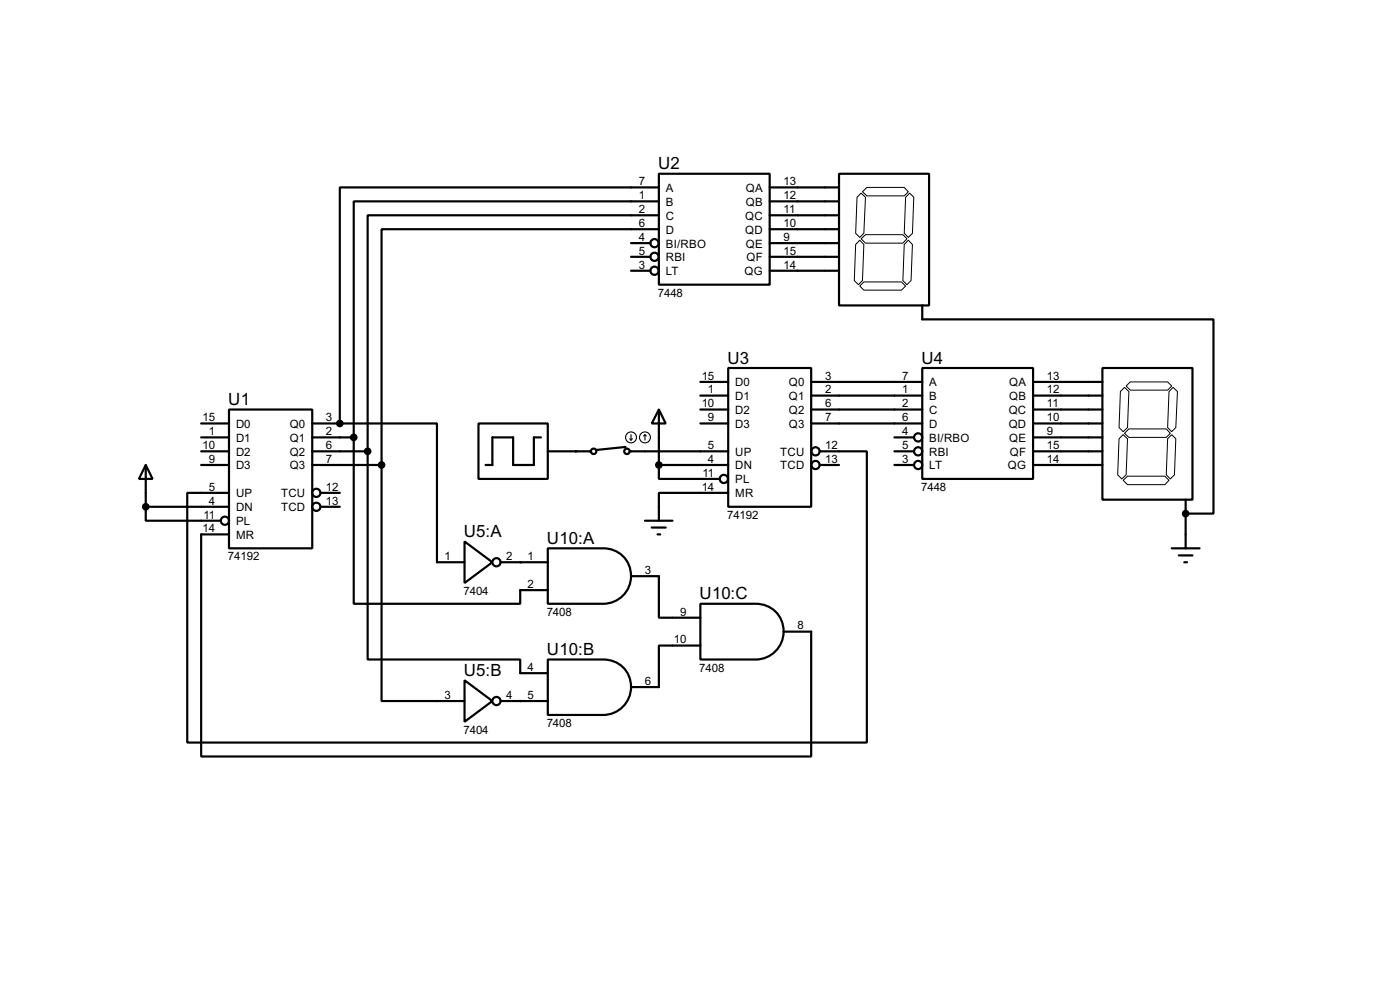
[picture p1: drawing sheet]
<svg xmlns="http://www.w3.org/2000/svg" width="256mm" height="180mm" viewBox="0 0 256 180" stroke-linecap="round" stroke-linejoin="round" font-family="sans-serif">
<g fill="none" stroke="#000" stroke-width=".4">
<path d="M120.7 31.8h20.3v20.3h-20.3zM120.7 34.3h-58.4v43.2M120.7 36.9h-55.9v43.2M120.7 39.4h-53.3v43.2M141 34.3h12.7M141 36.9h12.7M141 39.4h12.7M153.7 31.8h16.5v24.1h-16.5zM115.6 44.5h3.6M115.6 47h3.6M115.6 49.6h3.6M120.7 42h-50.8v43.1"/>
<path d="M141 42h12.7M141 44.5h12.7M141 47h12.7M141 49.6h12.7M169 55.9v2.6h53.3v35.5h-5.1M36.9 77.5h5.1M42 75h15.2v25.4h-15.2zM57.2 77.5h5.1M62.3 77.5h17.8v25.4h5M87.7 77.5h12.7v10.2h-12.7zM120.7 75l1.3 2.5h-2.6zM120.7 75v10.1"/>
<path d="M128.3 69.9h5.1M128.3 72.4h5.1M128.3 75h5.1M128.3 77.5h5.1M133.4 67.4h15.2v25.4h-15.2zM148.6 69.9h20.4M148.6 72.4h20.4M148.6 75h20.4M148.6 77.5h20.4M169 67.4h20.3v20.3h-20.3zM189.3 69.9h12.7M189.3 72.4h12.7"/>
<path d="M189.3 75h12.7M189.3 77.5h12.7M202 67.4h16.5v24.1h-16.5zM26.7 85.1l1.3 2.6h-2.5zM26.7 92.8v2.5h13.7M26.7 92.8h15.3M26.7 85.1v7.7M36.9 80.1h5.1M36.9 82.6h5.1M36.9 85.1h5.1M42 97.8h-5.1v40.7h111.7v-22.9h-5M57.2 80.1h7.6"/>
<path d="M57.2 82.6h10.2M57.2 85.1h12.7M58.7 92.8h3.6M58.7 90.2h3.6M64.8 80.1v30.4h30.5v-2.5h5.1M67.4 82.6v38.1h27.9v2.5h5.1M69.9 85.1v43.2h15.2M85.1 99.1l5.1 3.8-5.1 3.8zM99.1 80.1h-1.3v5h-3.8v-5h-3.8v5h-1.2M100.4 82.6h7.9M114.6 81.8l-5.3 .6M115.4 82.6h18"/>
<path d="M118.2 95.3h5M119.4 96.6h2.6M120.5 97.8h.5M120.7 85.1v2.6h11.2M120.7 85.1h12.7M133.4 90.2h-12.7v5.1M150.2 82.6h8.6v53.3h-124.5v-45.7h7.7M150.2 85.1h3.5M163.9 80.1h3.5M163.9 82.6h3.5M163.9 85.1h3.5M189.3 80.1h12.7"/>
<path d="M189.3 82.6h12.7M189.3 85.1h12.7M217.2 91.5v8.9M91.7 102.9h8.7M100.4 100.4h10.1a5.1 5.1 0 0 1 5.1 5 5.1 5.1 0 0 1-5.1 5.1h-10.1zM115.6 105.5h5.1v7.6h7.6M128.3 110.5h10.2a5.1 5.1 0 0 1 5.1 5.1 5.1 5.1 0 0 1-5.1 5.1h-10.2zM128.3 118.2h-7.6v7.6h-5.1M214.7 100.4h5.1M216 101.7h2.5M217 102.9h.5M85.1 124.5l5.1 3.8-5.1 3.8z"/>
<path d="M91.7 128.3h8.7M100.4 120.7h10.1a5.1 5.1 0 0 1 5.1 5.1 5.1 5.1 0 0 1-5.1 5.1h-10.1z"/>
<circle cx="119.9" cy="49.6" r=".75"/>
<circle cx="119.9" cy="47" r=".75"/>
<circle cx="119.9" cy="44.5" r=".75"/>
<circle cx="41.2" cy="95.3" r=".75"/>
<circle cx="57.9" cy="92.8" r=".75"/>
<circle cx="57.9" cy="90.2" r=".75"/>
<circle cx="108.7" cy="82.6" r=".5"/>
<circle cx="114.8" cy="82.6" r=".5"/>
<circle cx="132.6" cy="87.7" r=".75"/>
<circle cx="149.4" cy="85.1" r=".75"/>
<circle cx="149.4" cy="82.6" r=".75"/>
<circle cx="168.2" cy="85.1" r=".75"/>
<circle cx="168.2" cy="80.1" r=".75"/>
<circle cx="168.2" cy="82.6" r=".75"/>
<circle cx="90.9" cy="102.9" r=".75"/>
<circle cx="90.9" cy="128.3" r=".75"/>
</g>
<g fill="#000">
<circle cx="62.3" cy="77.5" r=".2"/>
<circle cx="105.5" cy="82.6" r=".2"/>
<circle cx="217.2" cy="94" r=".2"/>
<circle cx="95.3" cy="102.9" r=".2"/>
<circle cx="95.3" cy="128.3" r=".2"/>
</g>
<g fill="none" stroke="#000" stroke-width=".18">
<path d="M157.8 35.4l.8 .7-.3 6.6-.8 .8-.7-.8 .2-6.6zM158 35.1l.8-.8h6.9l.7 .8-.7 .8h-6.9zM165.9 36.1l.8-.7 .7 .7-.2 6.6-.8 .8-.7-.8zM157.5 44l.8 .8-.3 6.6-.7 .7-.8-.7 .3-6.6zM157.8 43.7l.8-.7h6.8l.8 .7-.8 .8h-6.8zM158.3 51.6h6.9l.7 .8-.7 .7h-6.9l-.8-.7zM166.4 44l.8 .8-.3 6.6-.7 .7-.8-.7 .3-6.6zM205.3 71.7l.7-.8 .8 .8-.2 6.6-.8 .7-.8-.7zM206 79.3l.8-.8h6.9l.7 .8-.7 .8h-6.9zM206.3 70.7l.8-.8h6.8l.8 .8-.8 .7h-6.8zM214.2 71.7l.7-.8 .8 .8-.3 6.6-.7 .7-.8-.7zM205 80.3l.8-.7 .8 .7-.3 6.6-.8 .8-.7-.8z"/>
<path d="M205.8 87.9l.8-.7h6.8l.8 .7-.8 .8h-6.8zM213.9 80.3l.8-.7 .7 .7-.2 6.6-.8 .8-.7-.8z"/>
</g>
<g fill="#000" stroke="#000" stroke-width=".4">
<circle cx="62.2" cy="77.5" r=".5"/>
<circle cx="26.7" cy="92.8" r=".5"/>
<circle cx="64.8" cy="80.1" r=".5"/>
<circle cx="67.3" cy="82.6" r=".5"/>
<circle cx="69.9" cy="85.1" r=".5"/>
<circle cx="120.7" cy="85.1" r=".5"/>
<circle cx="217.2" cy="94" r=".5"/>
</g>
<g fill="none" stroke="#000" stroke-width=".2">
<path d="M115.6 79.6v1M118.2 79.6l-.3 .2M118.2 79.6l.2 .2M118.2 79.6v1M115.4 80.3l.2 .3M115.9 80.3l-.3 .3"/>
<circle cx="115.6" cy="80.1" r="1"/>
<circle cx="118.1" cy="80.1" r="1"/>
</g>
<g font-size="3.5">
<text x="120.6" y="31">U2</text>
<text x="133.3" y="66.6">U3</text>
<text x="168.8" y="66.6">U4</text>
<text x="41.8" y="74.1">U1</text>
<text x="85" y="98.3">U5:A</text>
<text x="100.2" y="99.6">U10:A</text>
<text x="128.2" y="109.7">U10:C</text>
<text x="100.2" y="119.9">U10:B</text>
<text x="85" y="123.7">U5:B</text>
</g>
<g font-size="2.4">
<text x="117" y="33.9">7</text>
<text x="122" y="35.1">A</text>
<text x="136.6" y="35.1">QA</text>
<text x="143.6" y="33.9">13</text>
<text x="117" y="36.5">1</text>
<text x="117" y="39">2</text>
<text x="117" y="41.6">6</text>
<text x="122" y="37.7">B</text>
<text x="122" y="40.2">C</text>
<text x="136.5" y="40.2">QC</text>
<text x="136.6" y="37.7">QB</text>
<text x="143.6" y="36.5">12</text>
<text x="143.6" y="39">11</text>
<text x="143.6" y="41.6">10</text>
<text x="117" y="44.1">4</text>
<text x="117" y="46.6">5</text>
<text x="122" y="42.7">D</text>
<text x="122" y="45.3">BI/RBO</text>
<text x="122" y="47.8">RBI</text>
<text x="136.5" y="42.7">QD</text>
<text x="136.6" y="45.3">QE</text>
<text x="136.7" y="47.8">QF</text>
<text x="143.6" y="44.1">9</text>
<text x="143.6" y="46.6">15</text>
<text x="117" y="49.2">3</text>
<text x="122" y="50.4">LT</text>
<text x="136.4" y="50.4">QG</text>
<text x="143.6" y="49.2">14</text>
<text x="120.5" y="54.3">7448</text>
<text x="128.6" y="69.5">15</text>
<text x="129.7" y="72">1</text>
<text x="134.7" y="70.7">D0</text>
<text x="144.5" y="70.7">Q0</text>
<text x="151.2" y="69.5">3</text>
<text x="151.2" y="72">2</text>
<text x="165.3" y="69.5">7</text>
<text x="165.3" y="72">1</text>
<text x="170.2" y="70.7">A</text>
<text x="184.9" y="70.7">QA</text>
<text x="191.8" y="69.5">13</text>
<text x="191.8" y="72">12</text>
<text x="37.1" y="77.1">15</text>
<text x="59.7" y="77.1">3</text>
<text x="128.6" y="74.6">10</text>
<text x="129.7" y="77.1">9</text>
<text x="134.7" y="73.2">D1</text>
<text x="134.7" y="75.8">D2</text>
<text x="144.5" y="73.2">Q1</text>
<text x="144.5" y="75.8">Q2</text>
<text x="151.2" y="74.6">6</text>
<text x="151.2" y="77.1">7</text>
<text x="165.3" y="74.6">2</text>
<text x="165.3" y="77.1">6</text>
<text x="170.2" y="73.2">B</text>
<text x="170.2" y="75.8">C</text>
<text x="184.8" y="75.8">QC</text>
<text x="184.9" y="73.2">QB</text>
<text x="191.8" y="74.6">11</text>
<text x="191.8" y="77.1">10</text>
<text x="37.1" y="82.2">10</text>
<text x="38.3" y="79.7">1</text>
<text x="43.2" y="78.3">D0</text>
<text x="43.2" y="80.8">D1</text>
<text x="43.2" y="83.4">D2</text>
<text x="53.1" y="78.3">Q0</text>
<text x="53.1" y="80.8">Q1</text>
<text x="53.1" y="83.4">Q2</text>
<text x="59.7" y="79.7">2</text>
<text x="59.7" y="82.2">6</text>
<text x="129.7" y="82.2">5</text>
<text x="134.7" y="78.3">D3</text>
<text x="134.7" y="83.4">UP</text>
<text x="142.9" y="83.4">TCU</text>
<text x="144.5" y="78.3">Q3</text>
<text x="151.2" y="82.2">12</text>
<text x="165.3" y="79.7">4</text>
<text x="165.3" y="82.2">5</text>
<text x="170.2" y="78.3">D</text>
<text x="170.2" y="80.8">BI/RBO</text>
<text x="170.2" y="83.4">RBI</text>
<text x="184.8" y="78.3">QD</text>
<text x="184.9" y="80.8">QE</text>
<text x="185" y="83.4">QF</text>
<text x="191.8" y="79.7">9</text>
<text x="191.8" y="82.2">15</text>
<text x="38.3" y="84.7">9</text>
<text x="38.3" y="89.8">5</text>
<text x="43.2" y="85.9">D3</text>
<text x="53.1" y="85.9">Q3</text>
<text x="59.7" y="84.7">7</text>
<text x="59.7" y="89.8">12</text>
<text x="128.6" y="89.8">14</text>
<text x="128.7" y="87.3">11</text>
<text x="129.7" y="84.7">4</text>
<text x="134.7" y="85.9">DN</text>
<text x="134.7" y="88.5">PL</text>
<text x="142.9" y="85.9">TCD</text>
<text x="151.2" y="84.7">13</text>
<text x="165.3" y="84.7">3</text>
<text x="168.8" y="89.9">7448</text>
<text x="170.2" y="85.9">LT</text>
<text x="184.6" y="85.9">QG</text>
<text x="191.8" y="84.7">14</text>
<text x="37.3" y="94.9">11</text>
<text x="38.3" y="92.4">4</text>
<text x="43.2" y="91">UP</text>
<text x="43.2" y="93.6">DN</text>
<text x="51.5" y="91">TCU</text>
<text x="51.5" y="93.6">TCD</text>
<text x="59.7" y="92.4">13</text>
<text x="133.2" y="95">74192</text>
<text x="134.7" y="91">MR</text>
<text x="37.1" y="97.4">14</text>
<text x="43.2" y="96.1">PL</text>
<text x="43.2" y="98.6">MR</text>
<text x="41.8" y="102.6">74192</text>
<text x="81.5" y="102.5">1</text>
<text x="92.8" y="102.5">2</text>
<text x="96.7" y="102.5">1</text>
<text x="96.7" y="107.6">2</text>
<text x="118.2" y="105.1">3</text>
<text x="84.9" y="108.9">7404</text>
<text x="100.2" y="112.7">7408</text>
<text x="124.6" y="112.7">9</text>
<text x="123.5" y="117.8">10</text>
<text x="146.1" y="115.2">8</text>
<text x="96.7" y="122.8">4</text>
<text x="118.2" y="125.4">6</text>
<text x="128.1" y="122.9">7408</text>
<text x="81.5" y="127.9">3</text>
<text x="92.8" y="127.9">4</text>
<text x="96.7" y="127.9">5</text>
<text x="84.9" y="134.3">7404</text>
<text x="100.2" y="133.1">7408</text>
</g>
</svg>
